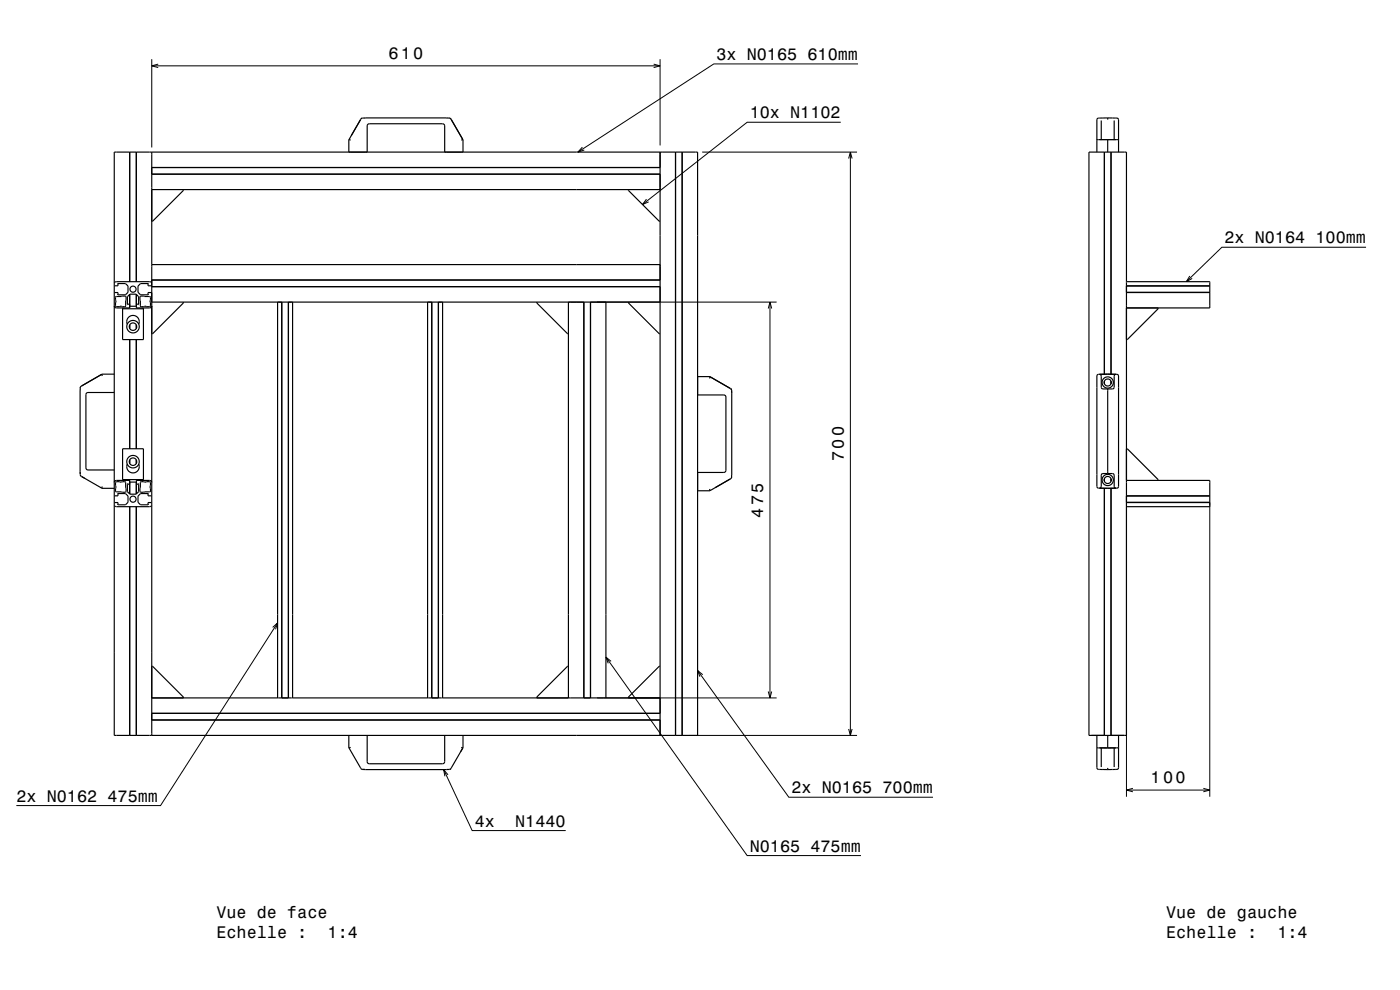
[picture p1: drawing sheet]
<svg xmlns="http://www.w3.org/2000/svg" width="420mm" height="297mm" viewBox="0 0 420 297" stroke-linecap="round" stroke-linejoin="round" font-family="sans-serif">
<g fill="none" stroke="#000" stroke-width=".3">
<path d="M45.5 17.8v26.5M45.5 19.8h152.5M47.5 19.2l-2 .6 2 .5M196.1 19.2l1.9 .6-1.9 .5M198 17.8v25.8M257.4 19.2h-43.2l-40.8 26.4M252.2 36.7h-28l-31.4 24.6M174.7 44.1l-1.3 1.5 1.9-.6M194 59.7l-1.2 1.6 1.8-.7M210.7 45.6h46.4M254.6 47.6l.5-2 .5 2M255.1 45.6v175"/>
<path d="M409.8 74.2h-43.2l-10.7 10.3M179.1 90.6h53.9M230.5 92.6l.5-2 .5 2M231 90.6v118.8M356.9 82.8l-1 1.7 1.8-1M337.9 150.7v88.3M362.9 150.7v88.3M81.8 188.2l1.5-1.3-.6 1.9M83.3 186.9l-35.1 54.8h-43.3M181.8 197.1l42.4 59.6h34.1M183.3 198.4l-1.5-1.3 .7 1.9M179.1 209.4h53.9"/>
<path d="M209.3 201.2l27.4 38h43.2M210.8 202.4l-1.5-1.2 .7 1.8M230.5 207.4l.5 2 .5-2M254.6 218.7l.5 1.9 .5-1.9M133.1 230.9l8.6 18.3h28M134.4 232.4l-1.3-1.5 .4 2M206.7 220.6h50.4M337.9 237h25M339.9 236.5l-2 .5 2 .5M361 236.5l1.9 .5-1.9 .5"/>
</g>
<g fill="none" stroke="#000" stroke-width=".35">
<path d="M108.6 35.4l-.3 .2M109.4 35.4h24.7M109.5 35.4l-1.2 .2-3.6 6.3M134 35.4h.8M134.8 35.4l.5 .3M134.8 35.4h.2M135.2 35.6l.1 .1M135.3 35.7l3.6 6.2M135.3 35.7l.1 .2M330.4 36.1v5.8M332.3 35.4h-2.7l-.5 .5v9.7M332.3 35.4h2.8l.4 .3 .1 9.9"/>
<path d="M332.3 35.4v.5M334.3 36.1v5.8M34.3 45.6h175v175h-175zM38.9 45.6v38.9M40.9 45.6v38.9M45.5 45.6v175M45.5 56.9h152.5M45.5 50.2h152.5M45.5 52.2h152.5M45.5 52.3h152.5M55 56.9v.2l-9.2 9.3h-.3M104.7 41.9l.5 .1"/>
<path d="M104.7 41.9v3.7M110.2 45.6v-7.8l.1-.5 .5-.2 22.2 .1 .4 .6v7.8M138.9 41.9l-.5 .1M138.9 41.9v3.7M188.5 56.9v.2l9.3 9.3h.2M198 45.6v175M202.6 45.6v175M204.6 45.6v175M204.7 45.6v175M326.7 45.6h11.2v175h-11.2zM329.9 41.9h4.9M331.3 45.6v66.7"/>
<path d="M332.3 41.9l-3.2 .1M332.3 41.9l3.3 .1M332.3 41.9v3.7M333.3 45.6v66.7M45.5 79.4h152.5M34.3 84.9l.6-.4h10l.6 .4M34.3 85.7h1.1v-.6h2.2l.8 .7v1.9l-.8 .7h-2.2v-.6h-1.1M34.7 89l3-.1-.1 3h-2.9zM36.8 92.4v9.5h6.2v-9.5M36.8 92.6h6.2M38.2 97.3a1.87 1.87 0 0 1 1.7-2.7 1.87 1.87 0 0 1 1.7 2.7M38.9 91.3h-.7v-2.3l.8-.7h1.8l.8 .7v2.3h-.7"/>
<path d="M38.9 91.9h2M38.9 88.3v4.1h-4l-.4-.2-.2-.4M38.9 97.4v1.2M40.9 88.3v3.6M40.9 97.4v1.2M40.9 88.3v4.1h4l.4-.2 .2-.4M40.9 97.5v1M42 88.9l3.1 .1v2.9l-2.9 .1zM45.5 85.7h-1.1v-.6h-2.2l-.8 .7v1.9l.8 .7h2.2v-.6h1.1M45.5 90.6h152.5M45.5 84h152.5M45.5 86h152.5"/>
<path d="M55 90.6v.3l-9.2 9.2h-.3M83.3 90.6v118.8M84.5 90.6v118.8M86.5 90.6v118.8M87.8 90.6v118.8M128.3 90.6v118.8M129.5 90.6v118.8M131.5 90.6v118.8M132.8 90.6v118.8M161 90.6v.3l9.3 9.2h.2M170.5 90.6v118.8M175.1 90.6v118.8"/>
<path d="M175.2 90.6v118.8M177.1 90.6v118.8M181.8 90.6v118.8M188.5 90.6v.3l9.3 9.2h.2M337.9 84.5h25v7.9h-25M337.9 85.7h25M337.9 87.8h25M337.9 87.7h25M337.9 85.8h25M347.4 92.4v.2l-9.2 9.3h-.3M24.1 117v25.1M24.1 116.4v.7"/>
<path d="M24.1 116.2v.2M24.4 115.9l-.3 .5M24.5 115.8l-.1 .1M30.5 112.2v.1M30.5 112.2h3.8M30.5 112.3l-6.1 3.6M30.5 112.3l.2 .5M34.3 117.7h-7.9l-.4 .2-.2 .5v22.2l.6 .4h7.9M38.9 101.9v32.7M40.9 101.9v32.7M209.3 118.5h7.9l.4 .2 .2 .4-.1 22.2-.5 .4h-7.9M209.3 113h3.7"/>
<path d="M213 113l-.1 .5M213 113l6.2 3.6M219.2 116.6l.3 .3M219.2 116.6l.3 .5M219.5 117.1v.8M219.5 117.1v25.4M329.9 112.3h.1M329.9 112.3l.3 .1 .2 .5v3.3l.2 .4 3.2 .1 .4-.5M331.3 114.4v.7M331.3 114.3v.9M332.3 112.2l-2.7 .1-.5 .5v33.1l.4 .5 2.8 .1M332.3 112.2l2.8 .1 .5 .5v33.2l-.5 .4-2.8 .1"/>
<path d="M332.3 116.7v25.4M332.3 112.2l-2.4 .1M332.3 112.2l2.5 .1M333.3 114.3v.9M334.3 116.2h-.1M334.8 112.3l-.4 .2-.1 .4-.1 3.3M334.8 112.3h.1M38.2 139.3a1.87 1.87 0 0 0 1.7 2.6 1.87 1.87 0 0 0 1.7-2.6M38.9 138v1.1M40.9 138v1.1M40.9 138v1M337.9 134.6h.3l9.2 9.3v.2"/>
<path d="M24.1 141.6l.2 1.2 6.2 3.6M24.1 142.6l.1 .2M30.5 146.4v.1M30.5 146.5h3.8M30.7 145.9l-.2 .5M34.3 151.6l.6 .4h10l.6-.4M34.3 144.8l.2-.5 .4-.2h4v4.1M34.3 148.7h1.1v-.6h2.2l.8 .7v1.9l-.8 .7h-2.2v-.6h-1.1M34.7 144.6h2.9l.2 3-3.1-.1zM36.8 144.1v-9.5h6.2v9.5M36.8 143.9h6.2M38.9 145.3h-.7v2.2l.8 .8h1.8l.8-.8v-2.2h-.7"/>
<path d="M38.9 152v68.6M38.9 144.6h2M40.9 144.6v3.6M40.9 152v68.6M42.2 144.6h2.9v2.9l-3 .1zM45.5 148.7h-1.1v-.6h-2.2l-.8 .7v1.9l.8 .7h2.2v-.6h1.1M45.5 144.8l-.2-.5-.4-.2h-4v4.1M212.9 146.7l.1 .5M213 147.2h-3.7M219.2 143.6l-6.2 3.6M219.2 143.6l-.1 .1M219.5 143.1l-.3 .5"/>
<path d="M219.5 143.1v.2M219.5 142.4v.7M329.9 146.4h.1M329.9 146.4l2.4 .1M330.4 142.5v3.4l-.1 .4-.4 .1M330.4 142.5l.5-.4h2.9l.4 .4M330.4 142.5v.1M331.3 143.7v.6M331.3 146.5v74.1M331.3 143.6v.8M333.3 143.6v.8M333.3 146.5v74.1"/>
<path d="M334.2 142.5l.1 3.4 .1 .4 .4 .1M334.2 142.5l.1 .1M334.8 146.4h.1M334.8 146.4l-2.5 .1M337.9 150.8h25M337.9 148.7h25M337.9 144.1h25v7.9h-25M337.9 148.8h25M337.9 150.7h25M45.5 199.9h.3l9.2 9.2v.3M170.5 199.9h-.2l-9.3 9.2v.3M198 199.9h-.2l-9.3 9.2v.3"/>
<path d="M45.5 209.4h152.5M45.5 214h152.5M45.5 216h152.5M104.7 224.4l3.6 6.1 .5 .3M104.7 220.6v3.8M105.2 224.2l-.5 .2M108.6 230.8h.2M108.8 230.8h25.3M108.8 230.8h.7M110.2 220.6v7.9l.1 .4 .5 .2h22.2l.4-.6v-7.9M135.2 230.6l-.2 .2M138.4 224.2l.5 .2"/>
<path d="M138.9 224.4l-3.7 6.2-1.2 .2M138.9 224.4h.1M138.9 224.4l-.7 1.1M138.9 220.6v3.8M329.1 224.2l3.2 .2M329.1 220.6v10l.4 .2 2.8 .1M329.9 224.4h4.9M330.4 224.4v5.7M332.3 220.6v3.8M332.3 230.4v.5M334.3 224.4v5.7M335.6 224.2l-3.3 .2"/>
<path d="M335.6 220.6v9.8l-.5 .4-2.8 .1"/>
<circle cx="39.9" cy="86.8" r=".92"/>
<circle cx="39.9" cy="98" r="1.87"/>
<circle cx="39.9" cy="98" r="1.13"/>
<circle cx="332.3" cy="114.7" r="1.06"/>
<circle cx="332.3" cy="114.7" r="1.69"/>
<circle cx="39.9" cy="138.5" r="1.87"/>
<circle cx="39.9" cy="138.5" r="1.12"/>
<circle cx="39.9" cy="149.8" r=".92"/>
<circle cx="332.3" cy="144" r="1.06"/>
<circle cx="332.3" cy="144" r="1.69"/>
</g>
<g font-size="5">
<text x="116.5" y="17.8">610</text>
<text x="214.9" y="18">3x N0165 610mm</text>
<text x="224.9" y="35.5">10x N1102</text>
<text x="367.3" y="73">2x N0164 100mm</text>
<text x="253.1" y="138.4" transform="rotate(-90 253.1 138.4)">700</text>
<text x="229" y="155.3" transform="rotate(-90 229 155.3)">475</text>
<text x="237.4" y="238">2x N0165 700mm</text>
<text x="345.2" y="235">100</text>
<text x="4.9" y="240.5">2x N0162 475mm</text>
<text x="142.4" y="248">4x</text>
<text x="154.5" y="248">N1440</text>
<text x="224.9" y="255.5">N0165 475mm</text>
<text x="64.9" y="275.5">Vue de face</text>
<text x="349.8" y="275.5">Vue de gauche</text>
<text x="64.9" y="281.5">Echelle :</text>
<text x="98.3" y="281.5">1:4</text>
<text x="349.8" y="281.5">Echelle :</text>
<text x="383.2" y="281.5">1:4</text>
</g>
</svg>
